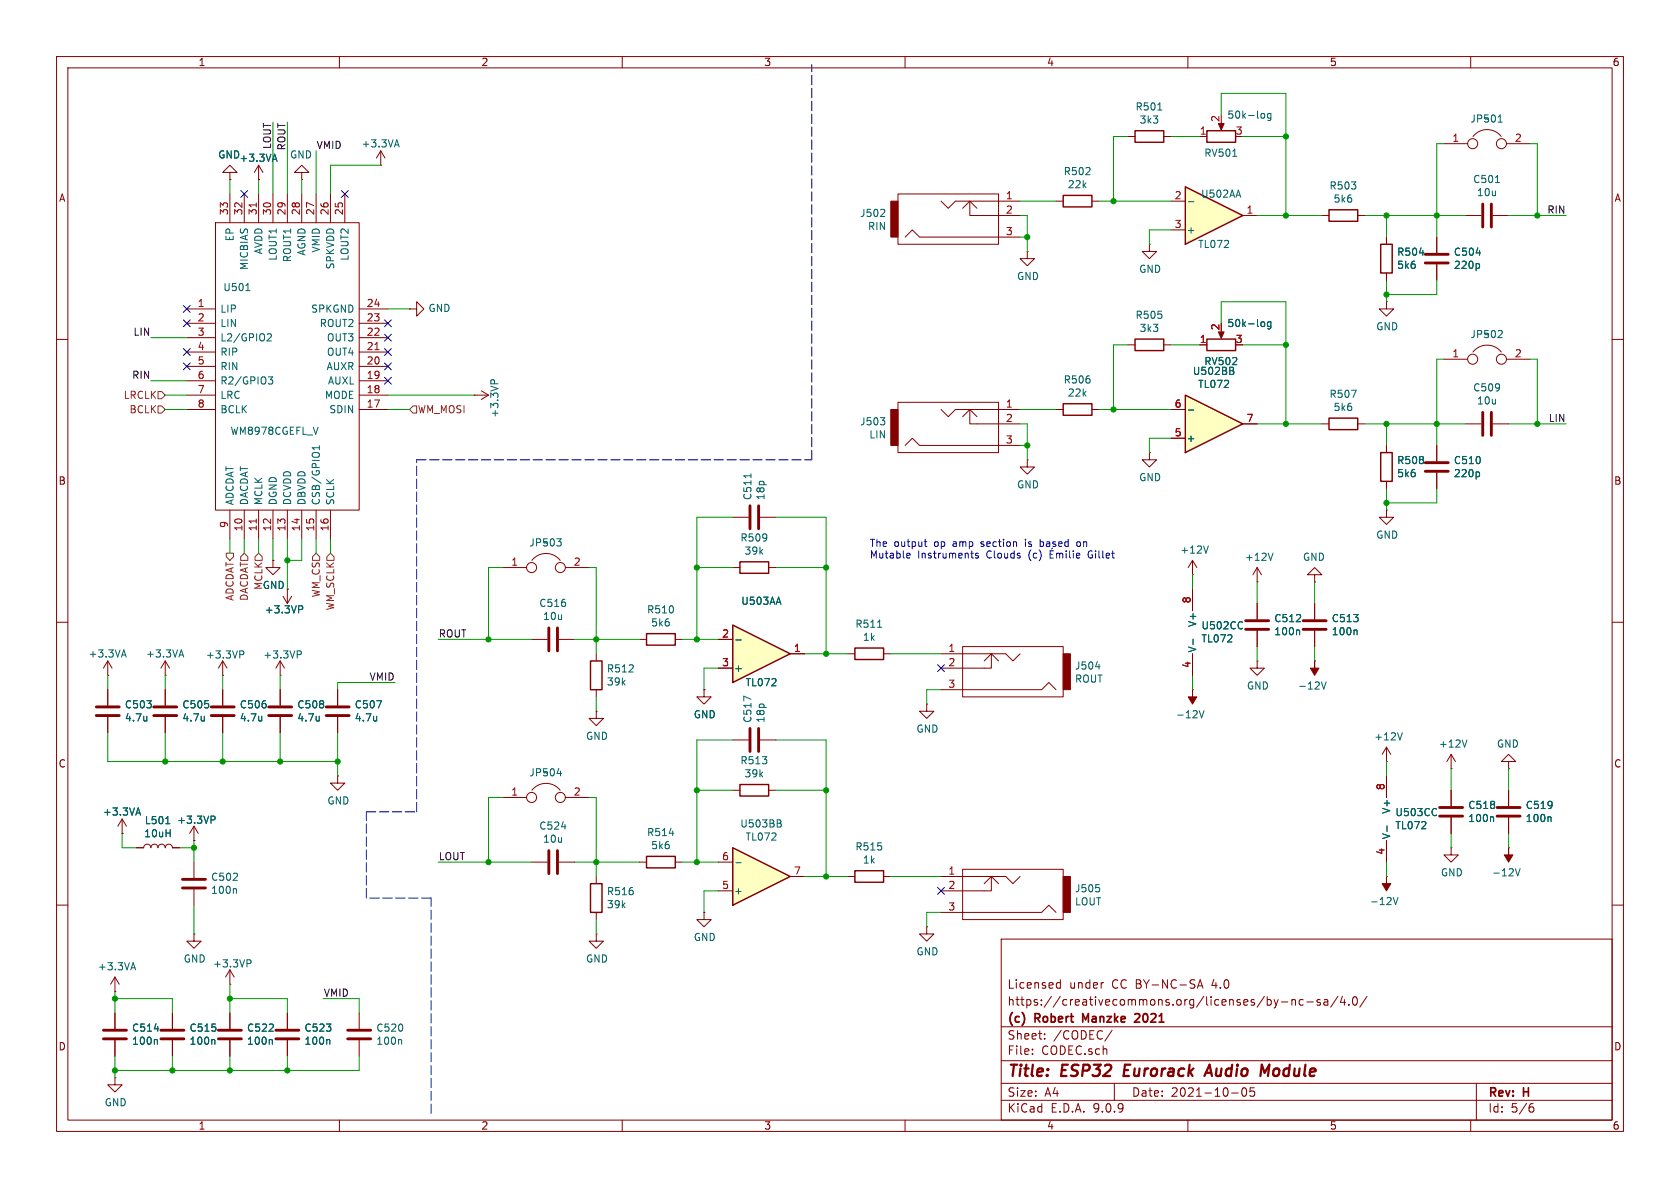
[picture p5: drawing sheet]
EESchema Schematic File Version 4
EELAYER 30 0
EELAYER END
$Descr A4 11693 8268
encoding utf-8
Sheet 5 6
Title "ESP32 Eurorack Audio Module"
Date "2021-10-05"
Rev "H"
Comp "(c) Robert Manzke 2021"
Comment1 "https://creativecommons.org/licenses/by-nc-sa/4.0/"
Comment2 "Licensed under CC BY-NC-SA 4.0"
Comment3 ""
Comment4 ""
$EndDescr
Text HLabel 2300 3850 3    50   Input ~ 0
WM_SCLK
Text HLabel 2850 2850 2    50   Input ~ 0
WM_MOSI
Text HLabel 2200 3850 3    50   Input ~ 0
WM_CS
Wire Wire Line
	1300 2850 1150 2850
Wire Wire Line
	1700 3750 1700 3850
Wire Wire Line
	1600 3750 1600 3850
Text HLabel 1150 2850 0    50   Input ~ 0
BCLK
Text HLabel 1700 3850 3    50   Input ~ 0
DACDAT
Text HLabel 1150 2750 0    50   Input ~ 0
LRCLK
Wire Wire Line
	1300 2750 1150 2750
Text HLabel 1600 3850 3    50   Output ~ 0
ADCDAT
$Comp
L Device:C C515
U 1 1
P 1200 7200
F 0 "C515" H 1315 7246 50  0000 L CNN
F 1 "100n" H 1315 7155 50  0000 L CNN
F 2 "Capacitor_SMD:C_0402_1005Metric" H 1238 7050 50  0001 C CNN
F 3 "~" H 1200 7200 50  0001 C CNN
	1    1200 7200
	1    0    0    -1  
$EndComp
$Comp
L Device:C C522
U 1 1
P 1600 7200
F 0 "C522" H 1715 7246 50  0000 L CNN
F 1 "100n" H 1715 7155 50  0000 L CNN
F 2 "Capacitor_SMD:C_0402_1005Metric" H 1638 7050 50  0001 C CNN
F 3 "~" H 1600 7200 50  0001 C CNN
	1    1600 7200
	1    0    0    -1  
$EndComp
$Comp
L Device:C C523
U 1 1
P 2000 7200
F 0 "C523" H 2115 7246 50  0000 L CNN
F 1 "100n" H 2115 7155 50  0000 L CNN
F 2 "Capacitor_SMD:C_0402_1005Metric" H 2038 7050 50  0001 C CNN
F 3 "~" H 2000 7200 50  0001 C CNN
	1    2000 7200
	1    0    0    -1  
$EndComp
Wire Wire Line
	800  6900 800  6950
Connection ~ 800  6950
Wire Wire Line
	800  6950 800  7050
Wire Wire Line
	800  7350 800  7450
Wire Wire Line
	2000 7350 2000 7450
Wire Wire Line
	2000 7450 1600 7450
Connection ~ 800  7450
Wire Wire Line
	800  7450 800  7500
Wire Wire Line
	1200 7350 1200 7450
Connection ~ 1200 7450
Wire Wire Line
	1200 7450 800  7450
Wire Wire Line
	1600 7350 1600 7450
Connection ~ 1600 7450
Wire Wire Line
	1600 7450 1200 7450
Wire Wire Line
	1200 7050 1200 6950
Wire Wire Line
	1200 6950 800  6950
$Comp
L power:GND #PWR0531
U 1 1
P 800 7500
F 0 "#PWR0531" H 800 7250 50  0001 C CNN
F 1 "GND" H 805 7327 50  0000 C CNN
F 2 "" H 800 7500 50  0001 C CNN
F 3 "" H 800 7500 50  0001 C CNN
	1    800  7500
	1    0    0    -1  
$EndComp
$Comp
L Device:C C507
U 1 1
P 2350 4950
F 0 "C507" H 2465 4996 50  0000 L CNN
F 1 "4.7u" H 2465 4905 50  0000 L CNN
F 2 "Capacitor_SMD:C_0402_1005Metric" H 2388 4800 50  0001 C CNN
F 3 "~" H 2350 4950 50  0001 C CNN
	1    2350 4950
	1    0    0    -1  
$EndComp
Wire Wire Line
	2350 4750 2350 4800
Wire Wire Line
	2350 4750 2750 4750
Text Label 1900 850  3    50   ~ 0
LOUT
Text Label 2000 850  3    50   ~ 0
ROUT
Text Label 2750 4750 2    50   ~ 0
VMID
$Comp
L Device:R R502
U 1 1
P 7500 1400
F 0 "R502" V 7293 1400 50  0000 C CNN
F 1 "22k" V 7384 1400 50  0000 C CNN
F 2 "Resistor_SMD:R_0402_1005Metric" V 7430 1400 50  0001 C CNN
F 3 "~" H 7500 1400 50  0001 C CNN
	1    7500 1400
	0    1    1    0   
$EndComp
$Comp
L Device:R R501
U 1 1
P 8000 950
F 0 "R501" V 7793 950 50  0000 C CNN
F 1 "3k3" V 7884 950 50  0000 C CNN
F 2 "Resistor_SMD:R_0402_1005Metric" V 7930 950 50  0001 C CNN
F 3 "~" H 8000 950 50  0001 C CNN
	1    8000 950 
	0    1    1    0   
$EndComp
Wire Wire Line
	7650 1400 7750 1400
Wire Wire Line
	7850 950  7750 950 
Wire Wire Line
	7750 950  7750 1400
Connection ~ 7750 1400
Wire Wire Line
	7750 1400 8150 1400
$Comp
L Device:R R503
U 1 1
P 9350 1500
F 0 "R503" V 9143 1500 50  0000 C CNN
F 1 "5k6" V 9234 1500 50  0000 C CNN
F 2 "Resistor_SMD:R_0402_1005Metric" V 9280 1500 50  0001 C CNN
F 3 "~" H 9350 1500 50  0001 C CNN
	1    9350 1500
	0    1    1    0   
$EndComp
$Comp
L Device:R R504
U 1 1
P 9650 1800
F 0 "R504" H 9580 1754 50  0000 R CNN
F 1 "5k6" H 9580 1845 50  0000 R CNN
F 2 "Resistor_SMD:R_0402_1005Metric" V 9580 1800 50  0001 C CNN
F 3 "~" H 9650 1800 50  0001 C CNN
	1    9650 1800
	-1   0    0    1   
$EndComp
Wire Wire Line
	9500 1500 9650 1500
Wire Wire Line
	9650 1500 9650 1650
$Comp
L power:GND #PWR0508
U 1 1
P 9650 2100
F 0 "#PWR0508" H 9650 1850 50  0001 C CNN
F 1 "GND" H 9655 1927 50  0000 C CNN
F 2 "" H 9650 2100 50  0001 C CNN
F 3 "" H 9650 2100 50  0001 C CNN
	1    9650 2100
	1    0    0    -1  
$EndComp
Wire Wire Line
	9650 1950 9650 2050
$Comp
L Device:C C504
U 1 1
P 10000 1800
F 0 "C504" H 10115 1846 50  0000 L CNN
F 1 "220p" H 10115 1755 50  0000 L CNN
F 2 "Capacitor_SMD:C_0402_1005Metric" H 10038 1650 50  0001 C CNN
F 3 "~" H 10000 1800 50  0001 C CNN
	1    10000 1800
	1    0    0    -1  
$EndComp
$Comp
L Device:C C501
U 1 1
P 10350 1500
F 0 "C501" V 10098 1500 50  0000 C CNN
F 1 "10u" V 10189 1500 50  0000 C CNN
F 2 "Capacitor_SMD:C_0402_1005Metric" H 10388 1350 50  0001 C CNN
F 3 "~" H 10350 1500 50  0001 C CNN
	1    10350 1500
	0    1    1    0   
$EndComp
Wire Wire Line
	9650 1500 10000 1500
Connection ~ 9650 1500
Wire Wire Line
	10000 1950 10000 2050
Wire Wire Line
	10000 2050 9650 2050
Connection ~ 9650 2050
Wire Wire Line
	9650 2050 9650 2100
Wire Wire Line
	10000 1650 10000 1500
Connection ~ 10000 1500
Wire Wire Line
	10000 1500 10200 1500
Wire Wire Line
	8750 1500 8950 1500
Wire Wire Line
	8150 950  8350 950 
Wire Wire Line
	8650 950  8950 950 
Wire Wire Line
	8950 950  8950 1500
Connection ~ 8950 1500
Wire Wire Line
	8950 1500 9200 1500
Wire Wire Line
	8500 800  8500 650 
Wire Wire Line
	8500 650  8950 650 
Wire Wire Line
	8950 650  8950 950 
Connection ~ 8950 950 
$Comp
L power:GND #PWR0505
U 1 1
P 8000 1700
F 0 "#PWR0505" H 8000 1450 50  0001 C CNN
F 1 "GND" H 8005 1527 50  0000 C CNN
F 2 "" H 8000 1700 50  0001 C CNN
F 3 "" H 8000 1700 50  0001 C CNN
	1    8000 1700
	1    0    0    -1  
$EndComp
Wire Wire Line
	8150 1600 8000 1600
Wire Wire Line
	8000 1600 8000 1700
Wire Wire Line
	10500 1500 10700 1500
Text Label 10900 1500 2    50   ~ 0
RIN
$Comp
L Device:R R506
U 1 1
P 7500 2850
F 0 "R506" V 7293 2850 50  0000 C CNN
F 1 "22k" V 7384 2850 50  0000 C CNN
F 2 "Resistor_SMD:R_0402_1005Metric" V 7430 2850 50  0001 C CNN
F 3 "~" H 7500 2850 50  0001 C CNN
	1    7500 2850
	0    1    1    0   
$EndComp
$Comp
L Device:R R505
U 1 1
P 8000 2400
F 0 "R505" V 7793 2400 50  0000 C CNN
F 1 "3k3" V 7884 2400 50  0000 C CNN
F 2 "Resistor_SMD:R_0402_1005Metric" V 7930 2400 50  0001 C CNN
F 3 "~" H 8000 2400 50  0001 C CNN
	1    8000 2400
	0    1    1    0   
$EndComp
Wire Wire Line
	7650 2850 7750 2850
Wire Wire Line
	7850 2400 7750 2400
Wire Wire Line
	7750 2400 7750 2850
Connection ~ 7750 2850
Wire Wire Line
	7750 2850 8150 2850
$Comp
L Device:R R507
U 1 1
P 9350 2950
F 0 "R507" V 9143 2950 50  0000 C CNN
F 1 "5k6" V 9234 2950 50  0000 C CNN
F 2 "Resistor_SMD:R_0402_1005Metric" V 9280 2950 50  0001 C CNN
F 3 "~" H 9350 2950 50  0001 C CNN
	1    9350 2950
	0    1    1    0   
$EndComp
$Comp
L Device:R R508
U 1 1
P 9650 3250
F 0 "R508" H 9580 3204 50  0000 R CNN
F 1 "5k6" H 9580 3295 50  0000 R CNN
F 2 "Resistor_SMD:R_0402_1005Metric" V 9580 3250 50  0001 C CNN
F 3 "~" H 9650 3250 50  0001 C CNN
	1    9650 3250
	-1   0    0    1   
$EndComp
Wire Wire Line
	9500 2950 9650 2950
Wire Wire Line
	9650 2950 9650 3100
$Comp
L power:GND #PWR0513
U 1 1
P 9650 3550
F 0 "#PWR0513" H 9650 3300 50  0001 C CNN
F 1 "GND" H 9655 3377 50  0000 C CNN
F 2 "" H 9650 3550 50  0001 C CNN
F 3 "" H 9650 3550 50  0001 C CNN
	1    9650 3550
	1    0    0    -1  
$EndComp
Wire Wire Line
	9650 3400 9650 3500
$Comp
L Device:C C510
U 1 1
P 10000 3250
F 0 "C510" H 10115 3296 50  0000 L CNN
F 1 "220p" H 10115 3205 50  0000 L CNN
F 2 "Capacitor_SMD:C_0402_1005Metric" H 10038 3100 50  0001 C CNN
F 3 "~" H 10000 3250 50  0001 C CNN
	1    10000 3250
	1    0    0    -1  
$EndComp
$Comp
L Device:C C509
U 1 1
P 10350 2950
F 0 "C509" V 10098 2950 50  0000 C CNN
F 1 "10u" V 10189 2950 50  0000 C CNN
F 2 "Capacitor_SMD:C_0402_1005Metric" H 10388 2800 50  0001 C CNN
F 3 "~" H 10350 2950 50  0001 C CNN
	1    10350 2950
	0    1    1    0   
$EndComp
Wire Wire Line
	9650 2950 10000 2950
Connection ~ 9650 2950
Wire Wire Line
	10000 3400 10000 3500
Wire Wire Line
	10000 3500 9650 3500
Connection ~ 9650 3500
Wire Wire Line
	9650 3500 9650 3550
Wire Wire Line
	10000 3100 10000 2950
Connection ~ 10000 2950
Wire Wire Line
	10000 2950 10200 2950
Wire Wire Line
	8750 2950 8950 2950
Wire Wire Line
	8150 2400 8350 2400
Wire Wire Line
	8650 2400 8950 2400
Wire Wire Line
	8950 2400 8950 2950
Connection ~ 8950 2950
Wire Wire Line
	8950 2950 9200 2950
Wire Wire Line
	8500 2250 8500 2100
Wire Wire Line
	8500 2100 8950 2100
Wire Wire Line
	8950 2100 8950 2400
Connection ~ 8950 2400
$Comp
L power:GND #PWR0509
U 1 1
P 8000 3150
F 0 "#PWR0509" H 8000 2900 50  0001 C CNN
F 1 "GND" H 8005 2977 50  0000 C CNN
F 2 "" H 8000 3150 50  0001 C CNN
F 3 "" H 8000 3150 50  0001 C CNN
	1    8000 3150
	1    0    0    -1  
$EndComp
Wire Wire Line
	8150 3050 8000 3050
Wire Wire Line
	8000 3050 8000 3150
Wire Wire Line
	10500 2950 10700 2950
Text Label 10900 2950 2    50   ~ 0
LIN
$Comp
L jack_2p:JACK_2P J?
U 1 1
P 6650 1500
AR Path="/5B6B8BDA/5B74FDCA" Ref="J?"  Part="1" 
AR Path="/5B69D59C/5B74FDCA" Ref="J502"  Part="1" 
F 0 "J502" H 6172 1484 50  0000 R CNN
F 1 "RIN" H 6172 1575 50  0000 R CNN
F 2 "connectors:THONKICONN" H 6650 1500 50  0001 C CNN
F 3 "" H 6650 1500 50  0000 C CNN
	1    6650 1500
	1    0    0    1   
$EndComp
Wire Wire Line
	7350 1400 7100 1400
$Comp
L jack_2p:JACK_2P J?
U 1 1
P 6650 2950
AR Path="/5B6B8BDA/5B7681E2" Ref="J?"  Part="1" 
AR Path="/5B69D59C/5B7681E2" Ref="J503"  Part="1" 
F 0 "J503" H 6172 2934 50  0000 R CNN
F 1 "LIN" H 6172 3025 50  0000 R CNN
F 2 "connectors:THONKICONN" H 6650 2950 50  0001 C CNN
F 3 "" H 6650 2950 50  0000 C CNN
	1    6650 2950
	1    0    0    1   
$EndComp
$Comp
L power:GND #PWR0506
U 1 1
P 7150 1750
F 0 "#PWR0506" H 7150 1500 50  0001 C CNN
F 1 "GND" H 7155 1577 50  0000 C CNN
F 2 "" H 7150 1750 50  0001 C CNN
F 3 "" H 7150 1750 50  0001 C CNN
	1    7150 1750
	1    0    0    -1  
$EndComp
Wire Wire Line
	7100 1650 7150 1650
Wire Wire Line
	7150 1650 7150 1750
$Comp
L power:GND #PWR0512
U 1 1
P 7150 3200
F 0 "#PWR0512" H 7150 2950 50  0001 C CNN
F 1 "GND" H 7155 3027 50  0000 C CNN
F 2 "" H 7150 3200 50  0001 C CNN
F 3 "" H 7150 3200 50  0001 C CNN
	1    7150 3200
	1    0    0    -1  
$EndComp
Wire Wire Line
	7100 3100 7150 3100
Wire Wire Line
	7150 3100 7150 3200
$Comp
L Device:C C512
U 1 1
P 8750 4350
F 0 "C512" H 8865 4396 50  0000 L CNN
F 1 "100n" H 8865 4305 50  0000 L CNN
F 2 "Capacitor_SMD:C_0402_1005Metric" H 8788 4200 50  0001 C CNN
F 3 "~" H 8750 4350 50  0001 C CNN
	1    8750 4350
	1    0    0    -1  
$EndComp
$Comp
L Device:C C513
U 1 1
P 9150 4350
F 0 "C513" H 9265 4396 50  0000 L CNN
F 1 "100n" H 9265 4305 50  0000 L CNN
F 2 "Capacitor_SMD:C_0402_1005Metric" H 9188 4200 50  0001 C CNN
F 3 "~" H 9150 4350 50  0001 C CNN
	1    9150 4350
	1    0    0    -1  
$EndComp
$Comp
L power:GND #PWR0518
U 1 1
P 8750 4600
F 0 "#PWR0518" H 8750 4350 50  0001 C CNN
F 1 "GND" H 8755 4427 50  0000 C CNN
F 2 "" H 8750 4600 50  0001 C CNN
F 3 "" H 8750 4600 50  0001 C CNN
	1    8750 4600
	1    0    0    -1  
$EndComp
Wire Wire Line
	8750 4500 8750 4600
$Comp
L power:GND #PWR0516
U 1 1
P 9150 4050
F 0 "#PWR0516" H 9150 3800 50  0001 C CNN
F 1 "GND" H 9155 3877 50  0000 C CNN
F 2 "" H 9150 4050 50  0001 C CNN
F 3 "" H 9150 4050 50  0001 C CNN
	1    9150 4050
	-1   0    0    1   
$EndComp
Wire Wire Line
	9150 4050 9150 4200
$Comp
L power:+12V #PWR0515
U 1 1
P 8750 4050
F 0 "#PWR0515" H 8750 3900 50  0001 C CNN
F 1 "+12V" H 8765 4223 50  0000 C CNN
F 2 "" H 8750 4050 50  0001 C CNN
F 3 "" H 8750 4050 50  0001 C CNN
	1    8750 4050
	1    0    0    -1  
$EndComp
Wire Wire Line
	8750 4050 8750 4200
$Comp
L power:-12V #PWR0519
U 1 1
P 9150 4600
F 0 "#PWR0519" H 9150 4700 50  0001 C CNN
F 1 "-12V" H 9165 4773 50  0000 C CNN
F 2 "" H 9150 4600 50  0001 C CNN
F 3 "" H 9150 4600 50  0001 C CNN
	1    9150 4600
	-1   0    0    1   
$EndComp
Wire Wire Line
	9150 4500 9150 4600
$Comp
L power:+12V #PWR0514
U 1 1
P 8300 4000
F 0 "#PWR0514" H 8300 3850 50  0001 C CNN
F 1 "+12V" H 8315 4173 50  0000 C CNN
F 2 "" H 8300 4000 50  0001 C CNN
F 3 "" H 8300 4000 50  0001 C CNN
	1    8300 4000
	1    0    0    -1  
$EndComp
Wire Wire Line
	8300 4000 8300 4100
$Comp
L power:-12V #PWR0520
U 1 1
P 8300 4800
F 0 "#PWR0520" H 8300 4900 50  0001 C CNN
F 1 "-12V" H 8315 4973 50  0000 C CNN
F 2 "" H 8300 4800 50  0001 C CNN
F 3 "" H 8300 4800 50  0001 C CNN
	1    8300 4800
	-1   0    0    1   
$EndComp
Wire Wire Line
	8300 4700 8300 4800
$Comp
L Device:C C516
U 1 1
P 3850 4450
F 0 "C516" V 3598 4450 50  0000 C CNN
F 1 "10u" V 3689 4450 50  0000 C CNN
F 2 "Capacitor_SMD:C_0402_1005Metric" H 3888 4300 50  0001 C CNN
F 3 "~" H 3850 4450 50  0001 C CNN
	1    3850 4450
	0    1    1    0   
$EndComp
$Comp
L Device:R R512
U 1 1
P 4150 4700
F 0 "R512" H 4220 4746 50  0000 L CNN
F 1 "39k" H 4220 4655 50  0000 L CNN
F 2 "Resistor_SMD:R_0402_1005Metric" V 4080 4700 50  0001 C CNN
F 3 "~" H 4150 4700 50  0001 C CNN
	1    4150 4700
	1    0    0    -1  
$EndComp
$Comp
L Device:R R510
U 1 1
P 4600 4450
F 0 "R510" V 4393 4450 50  0000 C CNN
F 1 "5k6" V 4484 4450 50  0000 C CNN
F 2 "Resistor_SMD:R_0402_1005Metric" V 4530 4450 50  0001 C CNN
F 3 "~" H 4600 4450 50  0001 C CNN
	1    4600 4450
	0    1    1    0   
$EndComp
Wire Wire Line
	4000 4450 4150 4450
Wire Wire Line
	4150 4550 4150 4450
Connection ~ 4150 4450
Wire Wire Line
	4150 4450 4450 4450
$Comp
L power:GND #PWR0527
U 1 1
P 4150 4950
F 0 "#PWR0527" H 4150 4700 50  0001 C CNN
F 1 "GND" H 4155 4777 50  0000 C CNN
F 2 "" H 4150 4950 50  0001 C CNN
F 3 "" H 4150 4950 50  0001 C CNN
	1    4150 4950
	1    0    0    -1  
$EndComp
Wire Wire Line
	4150 4850 4150 4950
$Comp
L Device:R R509
U 1 1
P 5250 3950
F 0 "R509" V 5043 3950 50  0000 C CNN
F 1 "39k" V 5134 3950 50  0000 C CNN
F 2 "Resistor_SMD:R_0402_1005Metric" V 5180 3950 50  0001 C CNN
F 3 "~" H 5250 3950 50  0001 C CNN
	1    5250 3950
	0    1    1    0   
$EndComp
$Comp
L Device:C C511
U 1 1
P 5250 3600
F 0 "C511" H 5365 3646 50  0000 L CNN
F 1 "18p" H 5365 3555 50  0000 L CNN
F 2 "Capacitor_SMD:C_0402_1005Metric" H 5288 3450 50  0001 C CNN
F 3 "~" H 5250 3600 50  0001 C CNN
	1    5250 3600
	0    -1   -1   0   
$EndComp
$Comp
L Device:R R511
U 1 1
P 6050 4550
F 0 "R511" V 5843 4550 50  0000 C CNN
F 1 "1k" V 5934 4550 50  0000 C CNN
F 2 "Resistor_SMD:R_0402_1005Metric" V 5980 4550 50  0001 C CNN
F 3 "~" H 6050 4550 50  0001 C CNN
	1    6050 4550
	0    1    1    0   
$EndComp
Wire Wire Line
	5600 4550 5750 4550
$Comp
L power:GND #PWR0522
U 1 1
P 4900 4800
F 0 "#PWR0522" H 4900 4550 50  0001 C CNN
F 1 "GND" H 4905 4627 50  0000 C CNN
F 2 "" H 4900 4800 50  0001 C CNN
F 3 "" H 4900 4800 50  0001 C CNN
	1    4900 4800
	1    0    0    -1  
$EndComp
Wire Wire Line
	5000 4650 4900 4650
Wire Wire Line
	4900 4650 4900 4800
Wire Wire Line
	4750 4450 4850 4450
Wire Wire Line
	5100 3600 4850 3600
Wire Wire Line
	4850 3600 4850 3950
Connection ~ 4850 4450
Wire Wire Line
	4850 4450 5000 4450
Wire Wire Line
	5100 3950 4850 3950
Connection ~ 4850 3950
Wire Wire Line
	4850 3950 4850 4450
Wire Wire Line
	5400 3600 5750 3600
Wire Wire Line
	5750 3600 5750 3950
Connection ~ 5750 4550
Wire Wire Line
	5750 4550 5900 4550
Wire Wire Line
	5400 3950 5750 3950
Connection ~ 5750 3950
Wire Wire Line
	5750 3950 5750 4550
Text Label 3050 4450 0    50   ~ 0
ROUT
$Comp
L Device:C C524
U 1 1
P 3850 6000
F 0 "C524" V 3598 6000 50  0000 C CNN
F 1 "10u" V 3689 6000 50  0000 C CNN
F 2 "Capacitor_SMD:C_0402_1005Metric" H 3888 5850 50  0001 C CNN
F 3 "~" H 3850 6000 50  0001 C CNN
	1    3850 6000
	0    1    1    0   
$EndComp
$Comp
L Device:R R516
U 1 1
P 4150 6250
F 0 "R516" H 4220 6296 50  0000 L CNN
F 1 "39k" H 4220 6205 50  0000 L CNN
F 2 "Resistor_SMD:R_0402_1005Metric" V 4080 6250 50  0001 C CNN
F 3 "~" H 4150 6250 50  0001 C CNN
	1    4150 6250
	1    0    0    -1  
$EndComp
$Comp
L Device:R R514
U 1 1
P 4600 6000
F 0 "R514" V 4393 6000 50  0000 C CNN
F 1 "5k6" V 4484 6000 50  0000 C CNN
F 2 "Resistor_SMD:R_0402_1005Metric" V 4530 6000 50  0001 C CNN
F 3 "~" H 4600 6000 50  0001 C CNN
	1    4600 6000
	0    1    1    0   
$EndComp
Wire Wire Line
	4000 6000 4150 6000
Wire Wire Line
	4150 6100 4150 6000
Connection ~ 4150 6000
Wire Wire Line
	4150 6000 4450 6000
$Comp
L power:GND #PWR0535
U 1 1
P 4150 6500
F 0 "#PWR0535" H 4150 6250 50  0001 C CNN
F 1 "GND" H 4155 6327 50  0000 C CNN
F 2 "" H 4150 6500 50  0001 C CNN
F 3 "" H 4150 6500 50  0001 C CNN
	1    4150 6500
	1    0    0    -1  
$EndComp
Wire Wire Line
	4150 6400 4150 6500
$Comp
L Device:R R513
U 1 1
P 5250 5500
F 0 "R513" V 5043 5500 50  0000 C CNN
F 1 "39k" V 5134 5500 50  0000 C CNN
F 2 "Resistor_SMD:R_0402_1005Metric" V 5180 5500 50  0001 C CNN
F 3 "~" H 5250 5500 50  0001 C CNN
	1    5250 5500
	0    1    1    0   
$EndComp
$Comp
L Device:C C517
U 1 1
P 5250 5150
F 0 "C517" H 5365 5196 50  0000 L CNN
F 1 "18p" H 5365 5105 50  0000 L CNN
F 2 "Capacitor_SMD:C_0402_1005Metric" H 5288 5000 50  0001 C CNN
F 3 "~" H 5250 5150 50  0001 C CNN
	1    5250 5150
	0    -1   -1   0   
$EndComp
$Comp
L Device:R R515
U 1 1
P 6050 6100
F 0 "R515" V 5843 6100 50  0000 C CNN
F 1 "1k" V 5934 6100 50  0000 C CNN
F 2 "Resistor_SMD:R_0402_1005Metric" V 5980 6100 50  0001 C CNN
F 3 "~" H 6050 6100 50  0001 C CNN
	1    6050 6100
	0    1    1    0   
$EndComp
Wire Wire Line
	5600 6100 5750 6100
$Comp
L power:GND #PWR0533
U 1 1
P 4900 6350
F 0 "#PWR0533" H 4900 6100 50  0001 C CNN
F 1 "GND" H 4905 6177 50  0000 C CNN
F 2 "" H 4900 6350 50  0001 C CNN
F 3 "" H 4900 6350 50  0001 C CNN
	1    4900 6350
	1    0    0    -1  
$EndComp
Wire Wire Line
	5000 6200 4900 6200
Wire Wire Line
	4900 6200 4900 6350
Wire Wire Line
	4750 6000 4850 6000
Wire Wire Line
	5100 5150 4850 5150
Wire Wire Line
	4850 5150 4850 5500
Connection ~ 4850 6000
Wire Wire Line
	4850 6000 5000 6000
Wire Wire Line
	5100 5500 4850 5500
Connection ~ 4850 5500
Wire Wire Line
	4850 5500 4850 6000
Wire Wire Line
	5400 5150 5750 5150
Wire Wire Line
	5750 5150 5750 5500
Connection ~ 5750 6100
Wire Wire Line
	5750 6100 5900 6100
Wire Wire Line
	5400 5500 5750 5500
Connection ~ 5750 5500
Wire Wire Line
	5750 5500 5750 6100
Wire Wire Line
	3700 6000 3400 6000
Text Label 3050 6000 0    50   ~ 0
LOUT
$Comp
L jack_2p:JACK_2P J?
U 1 1
P 7000 4650
AR Path="/5B6B8BDA/5B7FFB1A" Ref="J?"  Part="1" 
AR Path="/5B69D59C/5B7FFB1A" Ref="J504"  Part="1" 
F 0 "J504" H 6522 4634 50  0000 R CNN
F 1 "ROUT" H 6522 4725 50  0000 R CNN
F 2 "connectors:THONKICONN" H 7000 4650 50  0001 C CNN
F 3 "" H 7000 4650 50  0000 C CNN
	1    7000 4650
	-1   0    0    1   
$EndComp
Wire Wire Line
	6200 4550 6550 4550
$Comp
L jack_2p:JACK_2P J?
U 1 1
P 7000 6200
AR Path="/5B6B8BDA/5B8100D4" Ref="J?"  Part="1" 
AR Path="/5B69D59C/5B8100D4" Ref="J505"  Part="1" 
F 0 "J505" H 6522 6184 50  0000 R CNN
F 1 "LOUT" H 6522 6275 50  0000 R CNN
F 2 "connectors:THONKICONN" H 7000 6200 50  0001 C CNN
F 3 "" H 7000 6200 50  0000 C CNN
	1    7000 6200
	-1   0    0    1   
$EndComp
Wire Wire Line
	6200 6100 6550 6100
NoConn ~ 6550 4650
NoConn ~ 6550 6200
$Comp
L power:GND #PWR0524
U 1 1
P 6450 4900
F 0 "#PWR0524" H 6450 4650 50  0001 C CNN
F 1 "GND" H 6455 4727 50  0000 C CNN
F 2 "" H 6450 4900 50  0001 C CNN
F 3 "" H 6450 4900 50  0001 C CNN
	1    6450 4900
	1    0    0    -1  
$EndComp
Wire Wire Line
	6550 4800 6450 4800
Wire Wire Line
	6450 4800 6450 4900
$Comp
L power:GND #PWR0534
U 1 1
P 6450 6450
F 0 "#PWR0534" H 6450 6200 50  0001 C CNN
F 1 "GND" H 6455 6277 50  0000 C CNN
F 2 "" H 6450 6450 50  0001 C CNN
F 3 "" H 6450 6450 50  0001 C CNN
	1    6450 6450
	1    0    0    -1  
$EndComp
Wire Wire Line
	6550 6350 6450 6350
Wire Wire Line
	6450 6350 6450 6450
Wire Wire Line
	7100 2950 7150 2950
Wire Wire Line
	7150 2950 7150 3100
Connection ~ 7150 3100
$Comp
L power:GND #PWR0507
U 1 1
P 2350 5400
F 0 "#PWR0507" H 2350 5150 50  0001 C CNN
F 1 "GND" H 2355 5227 50  0000 C CNN
F 2 "" H 2350 5400 50  0001 C CNN
F 3 "" H 2350 5400 50  0001 C CNN
	1    2350 5400
	1    0    0    -1  
$EndComp
$Comp
L power:+3.3VA #PWR0504
U 1 1
P 1800 1250
F 0 "#PWR0504" H 1800 1100 50  0001 C CNN
F 1 "+3.3VA" H 1800 1400 50  0000 C CNN
F 2 "" H 1800 1250 50  0001 C CNN
F 3 "" H 1800 1250 50  0001 C CNN
	1    1800 1250
	1    0    0    -1  
$EndComp
$Comp
L power:+3.3VA #PWR0528
U 1 1
P 800 6900
F 0 "#PWR0528" H 800 6750 50  0001 C CNN
F 1 "+3.3VA" H 815 7073 50  0000 C CNN
F 2 "" H 800 6900 50  0001 C CNN
F 3 "" H 800 6900 50  0001 C CNN
	1    800  6900
	1    0    0    -1  
$EndComp
Wire Wire Line
	7100 2850 7350 2850
Wire Wire Line
	7100 1500 7150 1500
Wire Wire Line
	7150 1500 7150 1650
Connection ~ 7150 1650
$Comp
L Device:R_POT RV501
U 1 1
P 8500 950
F 0 "RV501" V 8385 950 50  0000 C CNN
F 1 "50k-log" V 8650 750 50  0000 C CNN
F 2 "esp32-eurorack-audio:THONK-SONG-HUEI-R0904N-L-25-KQ_RED" H 8500 950 50  0001 C CNN
F 3 "~" H 8500 950 50  0001 C CNN
	1    8500 950 
	0    -1   -1   0   
$EndComp
$Comp
L Device:R_POT RV502
U 1 1
P 8500 2400
F 0 "RV502" V 8385 2400 50  0000 C CNN
F 1 "50k-log" V 8650 2200 50  0000 C CNN
F 2 "esp32-eurorack-audio:THONK-SONG-HUEI-R0904N-L-25-KQ_RED" H 8500 2400 50  0001 C CNN
F 3 "~" H 8500 2400 50  0001 C CNN
	1    8500 2400
	0    -1   -1   0   
$EndComp
$Comp
L Amplifier_Operational:TL072 U502
U 3 1
P 8400 4400
F 0 "U502" H 8358 4446 50  0000 L CNN
F 1 "TL072" H 8358 4355 50  0000 L CNN
F 2 "Package_SO:SOIC-8_3.9x4.9mm_P1.27mm" H 8400 4400 50  0001 C CNN
F 3 "http://www.ti.com/lit/ds/symlink/tl071.pdf" H 8400 4400 50  0001 C CNN
	3    8400 4400
	1    0    0    -1  
$EndComp
$Comp
L Amplifier_Operational:TL072 U502
U 1 1
P 8450 1500
F 0 "U502" H 8500 1350 50  0000 C CNN
F 1 "TL072" H 8450 1700 50  0000 C CNN
F 2 "Package_SO:SOIC-8_3.9x4.9mm_P1.27mm" H 8450 1500 50  0001 C CNN
F 3 "http://www.ti.com/lit/ds/symlink/tl071.pdf" H 8450 1500 50  0001 C CNN
	1    8450 1500
	1    0    0    1   
$EndComp
$Comp
L Amplifier_Operational:TL072 U502
U 2 1
P 8450 2950
F 0 "U502" H 8450 2583 50  0000 C CNN
F 1 "TL072" H 8450 2674 50  0000 C CNN
F 2 "Package_SO:SOIC-8_3.9x4.9mm_P1.27mm" H 8450 2950 50  0001 C CNN
F 3 "http://www.ti.com/lit/ds/symlink/tl071.pdf" H 8450 2950 50  0001 C CNN
	2    8450 2950
	1    0    0    1   
$EndComp
$Comp
L Device:C C518
U 1 1
P 10100 5650
F 0 "C518" H 10215 5696 50  0000 L CNN
F 1 "100n" H 10215 5605 50  0000 L CNN
F 2 "Capacitor_SMD:C_0402_1005Metric" H 10138 5500 50  0001 C CNN
F 3 "~" H 10100 5650 50  0001 C CNN
	1    10100 5650
	1    0    0    -1  
$EndComp
$Comp
L Device:C C519
U 1 1
P 10500 5650
F 0 "C519" H 10615 5696 50  0000 L CNN
F 1 "100n" H 10615 5605 50  0000 L CNN
F 2 "Capacitor_SMD:C_0402_1005Metric" H 10538 5500 50  0001 C CNN
F 3 "~" H 10500 5650 50  0001 C CNN
	1    10500 5650
	1    0    0    -1  
$EndComp
$Comp
L power:GND #PWR0529
U 1 1
P 10100 5900
F 0 "#PWR0529" H 10100 5650 50  0001 C CNN
F 1 "GND" H 10105 5727 50  0000 C CNN
F 2 "" H 10100 5900 50  0001 C CNN
F 3 "" H 10100 5900 50  0001 C CNN
	1    10100 5900
	1    0    0    -1  
$EndComp
Wire Wire Line
	10100 5800 10100 5900
$Comp
L power:GND #PWR0526
U 1 1
P 10500 5350
F 0 "#PWR0526" H 10500 5100 50  0001 C CNN
F 1 "GND" H 10505 5177 50  0000 C CNN
F 2 "" H 10500 5350 50  0001 C CNN
F 3 "" H 10500 5350 50  0001 C CNN
	1    10500 5350
	-1   0    0    1   
$EndComp
Wire Wire Line
	10500 5350 10500 5500
$Comp
L power:+12V #PWR0525
U 1 1
P 10100 5350
F 0 "#PWR0525" H 10100 5200 50  0001 C CNN
F 1 "+12V" H 10115 5523 50  0000 C CNN
F 2 "" H 10100 5350 50  0001 C CNN
F 3 "" H 10100 5350 50  0001 C CNN
	1    10100 5350
	1    0    0    -1  
$EndComp
Wire Wire Line
	10100 5350 10100 5500
$Comp
L power:-12V #PWR0530
U 1 1
P 10500 5900
F 0 "#PWR0530" H 10500 6000 50  0001 C CNN
F 1 "-12V" H 10515 6073 50  0000 C CNN
F 2 "" H 10500 5900 50  0001 C CNN
F 3 "" H 10500 5900 50  0001 C CNN
	1    10500 5900
	-1   0    0    1   
$EndComp
Wire Wire Line
	10500 5800 10500 5900
$Comp
L power:+12V #PWR0523
U 1 1
P 9650 5300
F 0 "#PWR0523" H 9650 5150 50  0001 C CNN
F 1 "+12V" H 9665 5473 50  0000 C CNN
F 2 "" H 9650 5300 50  0001 C CNN
F 3 "" H 9650 5300 50  0001 C CNN
	1    9650 5300
	1    0    0    -1  
$EndComp
Wire Wire Line
	9650 5300 9650 5400
$Comp
L power:-12V #PWR0532
U 1 1
P 9650 6100
F 0 "#PWR0532" H 9650 6200 50  0001 C CNN
F 1 "-12V" H 9665 6273 50  0000 C CNN
F 2 "" H 9650 6100 50  0001 C CNN
F 3 "" H 9650 6100 50  0001 C CNN
	1    9650 6100
	-1   0    0    1   
$EndComp
Wire Wire Line
	9650 6000 9650 6100
$Comp
L Amplifier_Operational:TL072 U503
U 3 1
P 9750 5700
F 0 "U503" H 9708 5746 50  0000 L CNN
F 1 "TL072" H 9708 5655 50  0000 L CNN
F 2 "Package_SO:SOIC-8_3.9x4.9mm_P1.27mm" H 9750 5700 50  0001 C CNN
F 3 "http://www.ti.com/lit/ds/symlink/tl071.pdf" H 9750 5700 50  0001 C CNN
	3    9750 5700
	1    0    0    -1  
$EndComp
$Comp
L Amplifier_Operational:TL072 U503
U 1 1
P 5300 4550
F 0 "U503" H 5300 4183 50  0000 C CNN
F 1 "TL072" H 5300 4750 50  0000 C CNN
F 2 "Package_SO:SOIC-8_3.9x4.9mm_P1.27mm" H 5300 4550 50  0001 C CNN
F 3 "http://www.ti.com/lit/ds/symlink/tl071.pdf" H 5300 4550 50  0001 C CNN
	1    5300 4550
	1    0    0    1   
$EndComp
$Comp
L Amplifier_Operational:TL072 U503
U 2 1
P 5300 6100
F 0 "U503" H 5300 5733 50  0000 C CNN
F 1 "TL072" H 5300 5824 50  0000 C CNN
F 2 "Package_SO:SOIC-8_3.9x4.9mm_P1.27mm" H 5300 6100 50  0001 C CNN
F 3 "http://www.ti.com/lit/ds/symlink/tl071.pdf" H 5300 6100 50  0001 C CNN
	2    5300 6100
	1    0    0    1   
$EndComp
Text Notes 6050 3900 0    50   ~ 0
The output op amp section is based on\nMutable Instruments Clouds (c) Émilie Gillet
$Comp
L Device:Jumper JP501
U 1 1
P 10350 1000
F 0 "JP501" H 10350 1173 50  0000 C CNN
F 1 "~" H 10350 1173 50  0000 C CNN
F 2 "Jumper:SolderJumper-2_P1.3mm_Open_RoundedPad1.0x1.5mm" H 10350 1000 50  0001 C CNN
F 3 "~" H 10350 1000 50  0001 C CNN
	1    10350 1000
	1    0    0    -1  
$EndComp
Wire Wire Line
	10050 1000 10000 1000
Wire Wire Line
	10000 1000 10000 1500
Wire Wire Line
	10650 1000 10700 1000
Wire Wire Line
	10700 1000 10700 1500
Connection ~ 10700 1500
Wire Wire Line
	10700 1500 10900 1500
$Comp
L Device:Jumper JP502
U 1 1
P 10350 2500
F 0 "JP502" H 10350 2673 50  0000 C CNN
F 1 "~" H 10350 2673 50  0000 C CNN
F 2 "Jumper:SolderJumper-2_P1.3mm_Open_RoundedPad1.0x1.5mm" H 10350 2500 50  0001 C CNN
F 3 "~" H 10350 2500 50  0001 C CNN
	1    10350 2500
	1    0    0    -1  
$EndComp
Wire Wire Line
	10050 2500 10000 2500
Wire Wire Line
	10000 2500 10000 2950
Wire Wire Line
	10650 2500 10700 2500
Wire Wire Line
	10700 2500 10700 2950
Connection ~ 10700 2950
Wire Wire Line
	10700 2950 10900 2950
Wire Wire Line
	4100 3950 4150 3950
$Comp
L Device:Jumper JP504
U 1 1
P 3800 5550
F 0 "JP504" H 3800 5723 50  0000 C CNN
F 1 "~" H 3800 5723 50  0000 C CNN
F 2 "Jumper:SolderJumper-2_P1.3mm_Open_RoundedPad1.0x1.5mm" H 3800 5550 50  0001 C CNN
F 3 "~" H 3800 5550 50  0001 C CNN
	1    3800 5550
	1    0    0    -1  
$EndComp
Wire Wire Line
	4100 5550 4150 5550
Wire Wire Line
	4150 5550 4150 6000
Wire Wire Line
	3500 5550 3400 5550
Wire Wire Line
	3400 5550 3400 6000
Connection ~ 3400 6000
Wire Wire Line
	3400 6000 3050 6000
$Comp
L SamacSys_Parts:WM8978CGEFL_V U501
U 1 1
P 1300 2150
F 0 "U501" H 1550 2300 50  0000 L CNN
F 1 "WM8978CGEFL_V" H 1600 1300 50  0000 L CNN
F 2 "Package_DFN_QFN:QFN-32-1EP_5x5mm_P0.5mm_EP3.65x3.65mm_ThermalVias" H 2550 2750 50  0001 L CNN
F 3 "https://componentsearchengine.com/Datasheets/1/WM8978CGEFL_V.pdf" H 2550 2650 50  0001 L CNN
F 4 "Interface - CODECs Stereo Codec w H/P SPKR" H 2550 2550 50  0001 L CNN "Description"
F 5 "1" H 2550 2450 50  0001 L CNN "Height"
F 6 "238-WM8978CGEFL/V" H 2550 2350 50  0001 L CNN "Mouser Part Number"
F 7 "https://www.mouser.com/Search/Refine.aspx?Keyword=238-WM8978CGEFL%2FV" H 2550 2250 50  0001 L CNN "Mouser Price/Stock"
F 8 "Cirrus Logic" H 2550 2150 50  0001 L CNN "Manufacturer_Name"
F 9 "WM8978CGEFL/V" H 2550 2050 50  0001 L CNN "Manufacturer_Part_Number"
	1    1300 2150
	1    0    0    -1  
$EndComp
Text HLabel 1800 3850 3    50   Input ~ 0
MCLK
Wire Wire Line
	1800 3750 1800 3850
$Comp
L power:GND #PWR0543
U 1 1
P 1900 3900
F 0 "#PWR0543" H 1900 3650 50  0001 C CNN
F 1 "GND" H 1905 3727 50  0000 C CNN
F 2 "" H 1900 3900 50  0001 C CNN
F 3 "" H 1900 3900 50  0001 C CNN
	1    1900 3900
	1    0    0    -1  
$EndComp
Wire Wire Line
	1900 3750 1900 3900
Wire Wire Line
	2100 1250 2100 1350
Wire Wire Line
	2300 3850 2300 3750
Wire Wire Line
	2850 2850 2700 2850
Wire Wire Line
	2200 3850 2200 3750
Wire Wire Line
	1800 1250 1800 1350
$Comp
L power:GND #PWR0510
U 1 1
P 2850 2150
F 0 "#PWR0510" H 2850 1900 50  0001 C CNN
F 1 "GND" V 2855 2022 50  0000 R CNN
F 2 "" H 2850 2150 50  0001 C CNN
F 3 "" H 2850 2150 50  0001 C CNN
	1    2850 2150
	0    -1   -1   0   
$EndComp
Wire Wire Line
	2850 2150 2700 2150
NoConn ~ 2700 2250
Wire Wire Line
	1900 850  1900 1350
Wire Wire Line
	2000 850  2000 1350
NoConn ~ 1300 2150
NoConn ~ 1300 2250
NoConn ~ 1300 2450
NoConn ~ 1300 2550
Wire Wire Line
	1300 2350 1050 2350
Wire Wire Line
	1300 2650 1050 2650
NoConn ~ 1700 1350
NoConn ~ 2400 1350
Wire Wire Line
	2350 5100 2350 5300
Wire Wire Line
	2200 1350 2200 1050
Text Label 2200 1050 0    50   ~ 0
VMID
$Comp
L Device:L L501
U 1 1
P 1100 5900
F 0 "L501" V 1290 5900 50  0000 C CNN
F 1 "10uH" V 1199 5900 50  0000 C CNN
F 2 "Capacitor_SMD:C_0603_1608Metric" H 1100 5900 50  0001 C CNN
F 3 "~" H 1100 5900 50  0001 C CNN
	1    1100 5900
	0    -1   -1   0   
$EndComp
$Comp
L Device:C C502
U 1 1
P 1350 6150
F 0 "C502" H 1465 6196 50  0000 L CNN
F 1 "100n" H 1465 6105 50  0000 L CNN
F 2 "Capacitor_SMD:C_0402_1005Metric" H 1388 6000 50  0001 C CNN
F 3 "~" H 1350 6150 50  0001 C CNN
	1    1350 6150
	1    0    0    -1  
$EndComp
Wire Wire Line
	1250 5900 1350 5900
Wire Wire Line
	1350 5900 1350 6000
$Comp
L power:GND #PWR0542
U 1 1
P 1350 6500
F 0 "#PWR0542" H 1350 6250 50  0001 C CNN
F 1 "GND" H 1355 6327 50  0000 C CNN
F 2 "" H 1350 6500 50  0001 C CNN
F 3 "" H 1350 6500 50  0001 C CNN
	1    1350 6500
	1    0    0    -1  
$EndComp
Wire Wire Line
	1350 6300 1350 6500
Wire Wire Line
	850  5800 850  5900
Wire Wire Line
	850  5900 950  5900
$Comp
L power:+3.3VP #PWR0537
U 1 1
P 1350 5850
F 0 "#PWR0537" H 1500 5800 50  0001 C CNN
F 1 "+3.3VP" H 1370 5993 50  0000 C CNN
F 2 "" H 1350 5850 50  0001 C CNN
F 3 "" H 1350 5850 50  0001 C CNN
	1    1350 5850
	1    0    0    -1  
$EndComp
Wire Wire Line
	1350 5850 1350 5900
Connection ~ 1350 5900
$Comp
L power:+3.3VP #PWR0544
U 1 1
P 2000 4100
F 0 "#PWR0544" H 2150 4050 50  0001 C CNN
F 1 "+3.3VP" H 2020 4243 50  0000 C CNN
F 2 "" H 2000 4100 50  0001 C CNN
F 3 "" H 2000 4100 50  0001 C CNN
	1    2000 4100
	-1   0    0    1   
$EndComp
Wire Wire Line
	2000 3750 2000 3900
Wire Wire Line
	2100 3750 2100 3900
Wire Wire Line
	2100 3900 2000 3900
Connection ~ 2000 3900
Wire Wire Line
	2000 3900 2000 4100
$Comp
L power:+3.3VA #PWR0503
U 1 1
P 2650 1150
F 0 "#PWR0503" H 2650 1000 50  0001 C CNN
F 1 "+3.3VA" H 2650 1300 50  0000 C CNN
F 2 "" H 2650 1150 50  0001 C CNN
F 3 "" H 2650 1150 50  0001 C CNN
	1    2650 1150
	1    0    0    -1  
$EndComp
$Comp
L power:+3.3VP #PWR0511
U 1 1
P 3300 2750
F 0 "#PWR0511" H 3450 2700 50  0001 C CNN
F 1 "+3.3VP" H 3320 2893 50  0000 C CNN
F 2 "" H 3300 2750 50  0001 C CNN
F 3 "" H 3300 2750 50  0001 C CNN
	1    3300 2750
	0    1    1    0   
$EndComp
Wire Wire Line
	3300 2750 2700 2750
$Comp
L power:+3.3VA #PWR0536
U 1 1
P 850 5800
F 0 "#PWR0536" H 850 5650 50  0001 C CNN
F 1 "+3.3VA" H 850 5950 50  0000 C CNN
F 2 "" H 850 5800 50  0001 C CNN
F 3 "" H 850 5800 50  0001 C CNN
	1    850  5800
	1    0    0    -1  
$EndComp
Connection ~ 2350 5300
Wire Wire Line
	2350 5300 2350 5400
Wire Wire Line
	1950 5300 2350 5300
$Comp
L power:GND #PWR0502
U 1 1
P 2100 1250
F 0 "#PWR0502" H 2100 1000 50  0001 C CNN
F 1 "GND" H 2105 1077 50  0000 C CNN
F 2 "" H 2100 1250 50  0001 C CNN
F 3 "" H 2100 1250 50  0001 C CNN
	1    2100 1250
	-1   0    0    1   
$EndComp
$Comp
L power:GND #PWR0501
U 1 1
P 1600 1250
F 0 "#PWR0501" H 1600 1000 50  0001 C CNN
F 1 "GND" H 1605 1077 50  0000 C CNN
F 2 "" H 1600 1250 50  0001 C CNN
F 3 "" H 1600 1250 50  0001 C CNN
	1    1600 1250
	-1   0    0    1   
$EndComp
Wire Wire Line
	1600 1250 1600 1350
$Comp
L Device:C C514
U 1 1
P 800 7200
F 0 "C514" H 915 7246 50  0000 L CNN
F 1 "100n" H 915 7155 50  0000 L CNN
F 2 "Capacitor_SMD:C_0402_1005Metric" H 838 7050 50  0001 C CNN
F 3 "~" H 800 7200 50  0001 C CNN
	1    800  7200
	1    0    0    -1  
$EndComp
$Comp
L Device:C C520
U 1 1
P 2500 7200
F 0 "C520" H 2615 7246 50  0000 L CNN
F 1 "100n" H 2615 7155 50  0000 L CNN
F 2 "Capacitor_SMD:C_0402_1005Metric" H 2538 7050 50  0001 C CNN
F 3 "~" H 2500 7200 50  0001 C CNN
	1    2500 7200
	1    0    0    -1  
$EndComp
$Comp
L power:+3.3VP #PWR0517
U 1 1
P 1600 6850
F 0 "#PWR0517" H 1750 6800 50  0001 C CNN
F 1 "+3.3VP" H 1620 6993 50  0000 C CNN
F 2 "" H 1600 6850 50  0001 C CNN
F 3 "" H 1600 6850 50  0001 C CNN
	1    1600 6850
	1    0    0    -1  
$EndComp
Wire Wire Line
	1600 6850 1600 6950
Wire Wire Line
	1600 6950 2000 6950
Wire Wire Line
	2000 6950 2000 7050
Connection ~ 1600 6950
Wire Wire Line
	1600 6950 1600 7050
Wire Wire Line
	2500 7350 2500 7450
Wire Wire Line
	2500 7450 2000 7450
Connection ~ 2000 7450
Wire Wire Line
	2500 7050 2500 6950
Wire Wire Line
	2500 6950 2250 6950
Text Label 2250 6950 0    50   ~ 0
VMID
Wire Wire Line
	1950 5100 1950 5300
Wire Wire Line
	1550 5300 1950 5300
Connection ~ 1550 5300
Wire Wire Line
	1550 5100 1550 5300
Wire Wire Line
	1150 5300 1550 5300
Connection ~ 1150 5300
Wire Wire Line
	1150 5100 1150 5300
Wire Wire Line
	750  5300 1150 5300
Wire Wire Line
	750  5100 750  5300
Wire Wire Line
	1950 4700 1950 4800
Wire Wire Line
	1550 4700 1550 4800
Wire Wire Line
	1150 4700 1150 4800
Wire Wire Line
	750  4700 750  4800
$Comp
L power:+3.3VA #PWR0538
U 1 1
P 750 4700
F 0 "#PWR0538" H 750 4550 50  0001 C CNN
F 1 "+3.3VA" H 750 4850 50  0000 C CNN
F 2 "" H 750 4700 50  0001 C CNN
F 3 "" H 750 4700 50  0001 C CNN
	1    750  4700
	1    0    0    -1  
$EndComp
$Comp
L power:+3.3VA #PWR0539
U 1 1
P 1150 4700
F 0 "#PWR0539" H 1150 4550 50  0001 C CNN
F 1 "+3.3VA" H 1150 4850 50  0000 C CNN
F 2 "" H 1150 4700 50  0001 C CNN
F 3 "" H 1150 4700 50  0001 C CNN
	1    1150 4700
	1    0    0    -1  
$EndComp
$Comp
L power:+3.3VP #PWR0540
U 1 1
P 1550 4700
F 0 "#PWR0540" H 1700 4650 50  0001 C CNN
F 1 "+3.3VP" H 1570 4843 50  0000 C CNN
F 2 "" H 1550 4700 50  0001 C CNN
F 3 "" H 1550 4700 50  0001 C CNN
	1    1550 4700
	1    0    0    -1  
$EndComp
$Comp
L power:+3.3VP #PWR0541
U 1 1
P 1950 4700
F 0 "#PWR0541" H 2100 4650 50  0001 C CNN
F 1 "+3.3VP" H 1970 4843 50  0000 C CNN
F 2 "" H 1950 4700 50  0001 C CNN
F 3 "" H 1950 4700 50  0001 C CNN
	1    1950 4700
	1    0    0    -1  
$EndComp
$Comp
L Device:C C508
U 1 1
P 1950 4950
F 0 "C508" H 2065 4996 50  0000 L CNN
F 1 "4.7u" H 2065 4905 50  0000 L CNN
F 2 "Capacitor_SMD:C_0402_1005Metric" H 1988 4800 50  0001 C CNN
F 3 "~" H 1950 4950 50  0001 C CNN
	1    1950 4950
	1    0    0    -1  
$EndComp
$Comp
L Device:C C506
U 1 1
P 1550 4950
F 0 "C506" H 1665 4996 50  0000 L CNN
F 1 "4.7u" H 1665 4905 50  0000 L CNN
F 2 "Capacitor_SMD:C_0402_1005Metric" H 1588 4800 50  0001 C CNN
F 3 "~" H 1550 4950 50  0001 C CNN
	1    1550 4950
	1    0    0    -1  
$EndComp
$Comp
L Device:C C505
U 1 1
P 1150 4950
F 0 "C505" H 1265 4996 50  0000 L CNN
F 1 "4.7u" H 1265 4905 50  0000 L CNN
F 2 "Capacitor_SMD:C_0402_1005Metric" H 1188 4800 50  0001 C CNN
F 3 "~" H 1150 4950 50  0001 C CNN
	1    1150 4950
	1    0    0    -1  
$EndComp
$Comp
L Device:C C503
U 1 1
P 750 4950
F 0 "C503" H 865 4996 50  0000 L CNN
F 1 "4.7u" H 865 4905 50  0000 L CNN
F 2 "Capacitor_SMD:C_0402_1005Metric" H 788 4800 50  0001 C CNN
F 3 "~" H 750 4950 50  0001 C CNN
	1    750  4950
	1    0    0    -1  
$EndComp
Connection ~ 1950 5300
Wire Notes Line
	3000 7750 3000 6250
Wire Notes Line
	3000 6250 2550 6250
Wire Notes Line
	2550 6250 2550 5650
Wire Notes Line
	2550 5650 2900 5650
Wire Notes Line
	2900 5650 2900 3200
Wire Notes Line
	2900 3200 5650 3200
Wire Notes Line
	5650 3200 5650 450 
Wire Wire Line
	2300 1150 2650 1150
Wire Wire Line
	2300 1150 2300 1350
Text Label 1050 2650 2    50   ~ 0
RIN
Text Label 1050 2350 2    50   ~ 0
LIN
NoConn ~ 2700 2350
NoConn ~ 2700 2450
NoConn ~ 2700 2550
NoConn ~ 2700 2650
Wire Wire Line
	4150 3950 4150 4450
Wire Wire Line
	3400 4450 3050 4450
Wire Wire Line
	3700 4450 3400 4450
Connection ~ 3400 4450
Wire Wire Line
	3400 3950 3400 4450
Wire Wire Line
	3500 3950 3400 3950
$Comp
L Device:Jumper JP503
U 1 1
P 3800 3950
F 0 "JP503" H 3800 4123 50  0000 C CNN
F 1 "~" H 3800 4123 50  0000 C CNN
F 2 "Jumper:SolderJumper-2_P1.3mm_Open_RoundedPad1.0x1.5mm" H 3800 3950 50  0001 C CNN
F 3 "~" H 3800 3950 50  0001 C CNN
	1    3800 3950
	1    0    0    -1  
$EndComp
$EndSCHEMATC
